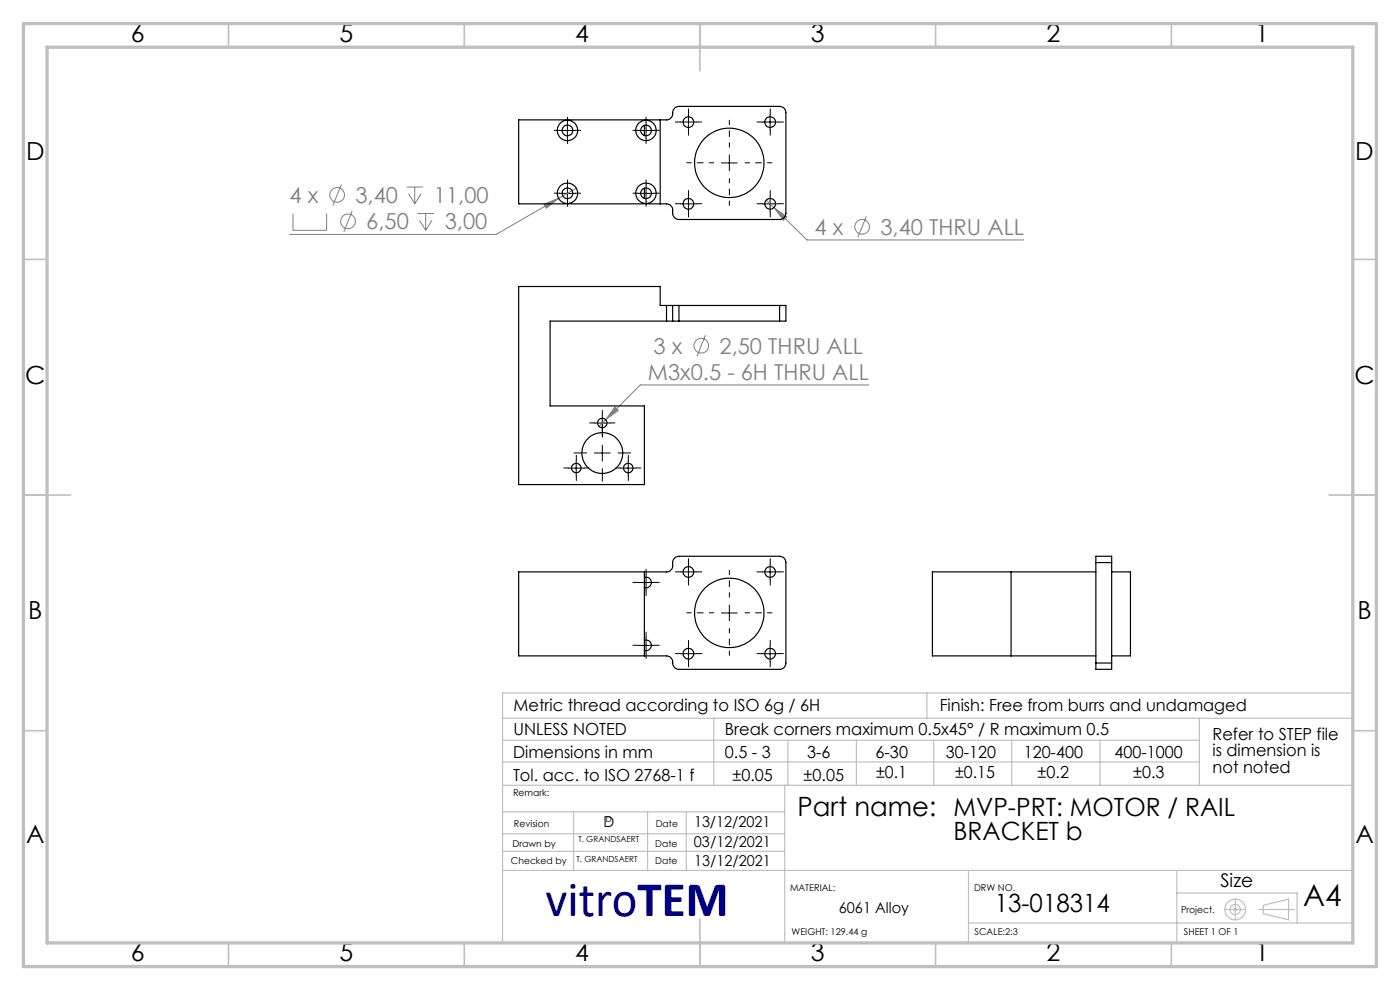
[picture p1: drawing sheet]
<svg xmlns="http://www.w3.org/2000/svg" width="297mm" height="210mm" viewBox="0 0 297 210" stroke-linecap="round" stroke-linejoin="round" font-family="sans-serif">
<g fill="none" stroke="#808080" stroke-width=".21">
<path d="M72.4 39.1l-1.8 4.5M86.2 39.7h3.6M88 39.7v3.5M122.3 39.9l-3.8 2.2M62.2 45.3v3.6h7.1v-3.6M74.7 44.7l-1.7 4.5M86.7 41.1l1.3 2.1M88.5 45.3h3.6M89 46.7l1.3 2.2M89.3 41.1l-1.3 2.1M90.3 45.3v3.6M91.7 46.7l-1.4 2.2"/>
<path d="M115.4 43.3l3.1-1.2-2.6 2.1zM118.5 42.1l-13.3 7.6h-43.8M162.6 42.4l8.6 8.5h46M164.2 44l2.7 2-.7 .7zM183.8 45.9l-1.8 4.4M149.6 71.1l-1.7 4.5M128.5 89l-1.4 1.4M130.5 86.3l.7 .8-2.7 1.9zM184.3 81.7h-48.5l-7.3 7.3"/>
<circle cx="71.5" cy="41.3" r="1.56"/>
<circle cx="73.8" cy="47" r="1.56"/>
<circle cx="182.9" cy="48.1" r="1.56"/>
<circle cx="148.8" cy="73.3" r="1.56"/>
</g>
<g fill="none" stroke="#c0c0c0" stroke-width=".25">
<path d="M106.6 152.4h180.1M106.7 157h147.7M151.4 152.4v14.2M167.1 157v9.6M181.7 157v9.6M196.6 147v5.4M198.1 157v9.6M214.6 157v9.6M233.4 157v9.6M254.4 152.4v14.2M286.7 147h-180.1v52.7M106.6 166.6h180.1"/>
<path d="M106.6 161.6h147.8M106.6 176.9h59.9M106.6 172.2h59.9M121.7 172.2v12.4M137.4 172.2v12.4M145.6 172.2v12.3M166.5 166.6v33.2M106.6 180.6h59.9M106.6 184.6h180.1M205.5 195.8h81.2M205.5 184.6v15.2M249.7 184.6v15.2"/>
<path d="M249.7 189.4h25.5v6.4M259.9 192.9h4.4M262 190.7v4.4M267.1 192.9h7.6M268 192l5.4-1.3v4.4l-5.4-1.3z"/>
<circle cx="262" cy="192.9" r=".27"/>
<circle cx="262" cy="192.9" r="2.21"/>
<circle cx="262" cy="192.9" r="1.11"/>
</g>
<g fill="none" stroke="#000" stroke-width=".21" stroke-dasharray="15.2 1.3 1.3 1.3">
<path d="M118.7 27.7h-1.1M120.4 39.3v-1.1M120.4 26v-1.1M120.4 29.3v1.2M122.1 27.7h1.1M135.4 27.7h-1.1M137.1 26v-1.1M137.1 29.3v1.2M137.1 39.3v-1.1M138.7 27.7h1.2M144.4 25.9h-1.1M146.1 24.2v-1.1"/>
<path d="M146.1 27.6v1.1M147.7 25.9h1.2M161.7 25.9h-1.1M163.4 24.2v-1.1M163.4 27.6v1.1M165.1 25.9h1.1M118.7 41h-1.1M120.4 42.7v1.1M122.1 41h1.1M135.4 41h-1.1M137.1 42.7v1.1M138.7 41h1.2"/>
<path d="M144.4 43.2h-1.1M146.1 41.6v-1.2M146.1 44.9v1.1M147.7 43.2h1.2M161.7 43.2h-1.1M163.4 41.6v-1.2M163.4 44.9v1.1M165.1 43.2h1.1M120.6 99.3h-1M122.3 97.6v-1M123.9 99.3h1M124.4 96.1h-2.6"/>
<path d="M126.1 89.7h-1M127.8 92.7v-2.6M127.8 99.4v2.7M127.8 88v-1M127.8 91.4v1M129.4 89.7h1M131.1 96.1h2.7M131.6 99.3h-1M133.3 97.6v-1M135 99.3h1M122.3 100.9v1M133.3 100.9v1"/>
<path d="M146.1 119.6v-1.1M163.4 119.6v-1.1M135.4 136.9h-1.1M135.4 123.5h-1.1M137.1 135.2v-1.1M137.1 138.5v1.2M137.1 121.9v-1.2M137.1 125.2v1.1M138.7 136.9h1.2M138.7 123.5h1.2M144.4 138.6h-1.1M144.4 121.3h-1.1"/>
<path d="M146.1 137v-1.2M146.1 123v1.1M147.7 138.6h1.2M147.7 121.3h1.2M161.7 138.6h-1.1M161.7 121.3h-1.1M163.4 137v-1.2M163.4 123v1.1M165.1 138.6h1.1M165.1 121.3h1.1M146.1 140.3v1.1M163.4 140.3v1.1"/>
</g>
<path d="M151.4 34.5h-5.7M154.7 31.2v-5.7M154.7 37.9v5.7M158.1 34.5h5.7M151.4 130h-5.7M154.7 126.7v-5.7M154.7 133.3v5.7M158.1 130h5.7" fill="none" stroke="#000" stroke-width=".21" stroke-dasharray="15.2 1.3 1.3 1.3" stroke-dashoffset="14.3"/>
<g fill="none" stroke="#000" stroke-width=".21">
<path d="M118.7 27.7h3.4M120.4 26v3.3M120.4 39.3v3.4M135.4 27.7h3.3M137.1 26v3.3M137.1 39.3v3.4M144.4 25.9h3.3M146.1 24.2v3.4M153 34.6h3.4M154.7 32.9v3.3M161.7 25.9h3.3M163.4 24.2v3.4"/>
<path d="M118.7 41h3.4M135.4 41h3.3M144.4 43.2h3.3M146.1 41.6v3.3M161.7 43.2h3.3M163.4 41.6v3.3M120.6 99.3h3.3M122.2 97.6v3.4M126.1 96.1h3.3M126.1 89.7h3.3M127.8 88.1v3.3M127.8 94.4v3.4"/>
<path d="M131.6 99.3h3.3M133.3 97.6v3.4M146 119.7v3.3M163.4 119.7v3.3M135.4 136.9h3.3M135.4 123.6h3.3M137.1 121.9v3.3M137.1 135.2v3.4M144.4 138.7h3.3M144.4 121.3h3.3M146 137v3.3M153 130h3.4"/>
<path d="M154.7 128.3v3.4M161.7 138.7h3.3M161.7 121.3h3.3M163.4 137v3.3"/>
</g>
<g fill="none" stroke="#c0c0c0" stroke-width=".35">
<path d="M48.5 5v5M98.5 5v5M148.5 5v10M198.5 5v5M248.5 5v5M5 55h5M287 55h5M5 105h10M282 105h10M5 155h5M287 155h5M148.5 195v10"/>
<path d="M48.5 200v5M98.5 200v5M198.5 200v5M248.5 200v5"/>
</g>
<path d="M5 5h287v200h-287zM10 10h277v190h-277z" fill="none" stroke="#c0c0c0" stroke-width=".7"/>
<path d="M130.5 86.3l-2 2.7 2.7-1.9zM115.4 43.3l.5 .9 2.6-2.1zM164.2 44l2 2.7 .7-.7z" fill="#808080"/>
<g fill="none" stroke="#000" stroke-width=".25">
<path d="M110 25.4h31.4a1.47 1.47 0 0 0 1.3-1.8l.6-.8 .7-.2h21.4a1.33 1.33 0 0 1 1.3 1.3v21.4a1.33 1.33 0 0 1-1.3 1.3h-21.4a1.65 1.65 0 0 1-1.3-2.3l-.6-.8-.7-.3h-31.4zM136.7 26.6v2.1M136.7 39.9v2.2M140.1 25.4v17.8M141.4 68.1h1.3M141.4 64.8h1.3M141.4 64.8h-1.3v-4h-30.1v42h26.7v-16.7h-20v-18h24.7M141.4 64.8v3.3M142.7 68.1h1.3M142.7 64.8h1.3M142.7 64.8v3.3M144 64.8v3.3"/>
<path d="M144 68.1h21.4M144 64.8h21.4M165.4 64.8h1.3v3.3h-1.3M165.4 64.8v3.3M232.5 119.3v-1.3h3.3v1.3M232.5 119.3h3.3M232.5 119.3v21.3M235.8 119.3v21.3M110 121.3h31.4a1.48 1.48 0 0 0 1.3-2 1.33 1.33 0 0 1 1.3-1.3h21.4a1.33 1.33 0 0 1 1.3 1.3v21.3a1.33 1.33 0 0 1-1.3 1.4h-21.4a1.47 1.47 0 0 1-1.3-1.8l-.6-.9-.7-.2h-31.4zM136.7 122.5a1.13 1.13 0 0 1 1.5 1.1 1.13 1.13 0 0 1-1.5 1M136.7 135.8a1.13 1.13 0 0 1 1.5 1.1 1.13 1.13 0 0 1-1.5 1.1M136.7 121.3v17.8"/>
<path d="M214.5 121.3v17.8M232.5 121.3h-34.7v17.8h34.7M235.8 121.3h4v17.8h-4M232.5 140.6v1.4h3.3v-1.4M232.5 140.6h3.3"/>
<circle cx="120.4" cy="27.7" r="1.13"/>
<circle cx="120.4" cy="27.7" r="2.16"/>
<circle cx="137" cy="27.7" r="2.17"/>
<circle cx="137.1" cy="27.7" r="1.13"/>
<circle cx="146" cy="25.9" r="1.13"/>
<circle cx="154.7" cy="34.6" r="7.4"/>
<circle cx="163.4" cy="25.9" r="1.13"/>
<circle cx="120.4" cy="41" r="1.13"/>
<circle cx="120.4" cy="41" r="2.16"/>
<circle cx="137" cy="41" r="2.17"/>
<circle cx="137.1" cy="41" r="1.13"/>
<circle cx="146.1" cy="43.2" r="1.14"/>
<circle cx="163.4" cy="43.2" r="1.14"/>
<circle cx="122.3" cy="99.3" r="1"/>
<circle cx="127.8" cy="89.7" r=".99"/>
<circle cx="127.8" cy="96.1" r="4.3"/>
<circle cx="133.3" cy="99.3" r="1.01"/>
<circle cx="146.1" cy="138.7" r="1.13"/>
<circle cx="146.1" cy="121.3" r="1.13"/>
<circle cx="154.7" cy="130" r="7.4"/>
<circle cx="163.4" cy="138.7" r="1.13"/>
<circle cx="163.4" cy="121.3" r="1.13"/>
</g>
<text font-size="10.6" fill="#000080" x="115.8" y="194.4">vitroTEM</text>
<text font-size="6.3" x="276.5" y="192.2">A4</text>
<text font-size="5.6" x="169.2" y="173.1">Part name: MVP-PRT: MOTOR / RAIL</text>
<g font-size="5.3">
<text x="27.8" y="8.9">6</text>
<text x="72" y="8.9">5</text>
<text x="122" y="8.9">4</text>
<text x="172" y="8.9">3</text>
<text x="222" y="8.9">2</text>
<text x="266.3" y="8.9">1</text>
<text x="5.5" y="33.9">D</text>
<text x="287.5" y="33.9">D</text>
<text x="5.3" y="81.4">C</text>
<text x="287.3" y="81.4">C</text>
<text x="6" y="131.4">B</text>
<text x="288" y="131.4">B</text>
<text x="5.5" y="178.9">A</text>
<text x="202.3" y="178.2">BRACKET b</text>
<text x="287.5" y="178.9">A</text>
<text x="211.1" y="193.5">13-018314</text>
<text x="27.8" y="203.9">6</text>
<text x="72" y="203.9">5</text>
<text x="122" y="203.9">4</text>
<text x="172" y="203.9">3</text>
<text x="222" y="203.9">2</text>
<text x="266.3" y="203.9">1</text>
</g>
<g font-size="4.7" fill="#808080">
<text x="61.4" y="43">4 x</text>
<text x="75.4" y="43">3,40</text>
<text x="92" y="43">11,00</text>
<text x="77.7" y="48.7">6,50</text>
<text x="94.4" y="48.7">3,00</text>
<text x="172.8" y="49.8">4 x</text>
<text x="186.8" y="49.8">3,40 THRU ALL</text>
<text x="138.7" y="75">3 x</text>
<text x="152.6" y="75">2,50 THRU ALL</text>
<text x="137.4" y="80.6">M3x0.5 - 6H THRU ALL</text>
</g>
<text font-size="4" x="258.9" y="188.1">Size</text>
<g font-size="3.5">
<text x="108.9" y="156">UNLESS NOTED</text>
<text x="108.9" y="150.8">Metric thread according to ISO 6g / 6H</text>
<text x="153.8" y="156">Break corners maximum 0.5x45° / R maximum 0.5</text>
<text x="199.3" y="150.8">Finish: Free from burrs and undamaged</text>
<text x="108.8" y="160.7">Dimensions in mm</text>
<text x="153.8" y="160.7">0.5 - 3</text>
<text x="171.2" y="160.7">3-6</text>
<text x="185.7" y="160.7">6-30</text>
<text x="200.6" y="160.7">30-120</text>
<text x="217.2" y="160.7">120-400</text>
<text x="236.5" y="160.7">400-1000</text>
<text x="257.2" y="156.9">Refer to STEP file</text>
<text x="257.2" y="160.4">is dimension is</text>
<text x="108.8" y="165.6">Tol. acc. to ISO 2768-1 f</text>
<text x="155.4" y="165.6">±0.05</text>
<text x="170.5" y="165.6">±0.05</text>
<text x="185.9" y="165">±0.1</text>
<text x="202.6" y="165">±0.15</text>
<text x="220.1" y="165">±0.2</text>
<text x="240.4" y="165">±0.3</text>
<text x="257.2" y="163.9">not noted</text>
</g>
<g font-size="3.2">
<text x="128" y="175.5">D</text>
<text x="147.2" y="179.7">03/12/2021</text>
<text x="147.2" y="175.5">13/12/2021</text>
<text x="147.3" y="183.7">13/12/2021</text>
<text x="178" y="193.6">6061 Alloy</text>
</g>
<g font-size="2">
<text x="108.8" y="168.9">Remark:</text>
<text x="108.7" y="179.6">Drawn by</text>
<text x="109" y="175.5">Revision</text>
<text x="139" y="179.6">Date</text>
<text x="139.1" y="175.5">Date</text>
<text x="108.4" y="183.2">Checked by</text>
<text x="139" y="183.2">Date</text>
<text x="167.6" y="189">MATERIAL:</text>
<text x="206.6" y="189">DRW NO.</text>
<text x="250.6" y="193.6">Project.</text>
<text x="167.9" y="198.4">WEIGHT: 129.44 g</text>
<text x="206.8" y="198.4">SCALE:2:3</text>
<text x="251.2" y="198.4">SHEET 1 OF 1</text>
</g>
<g font-size="1.8">
<text x="122.7" y="178.6">T. GRANDSAERT</text>
<text x="128.5" y="174.4">D</text>
<text x="122.3" y="182.8">T. GRANDSAERT</text>
</g>
</svg>
